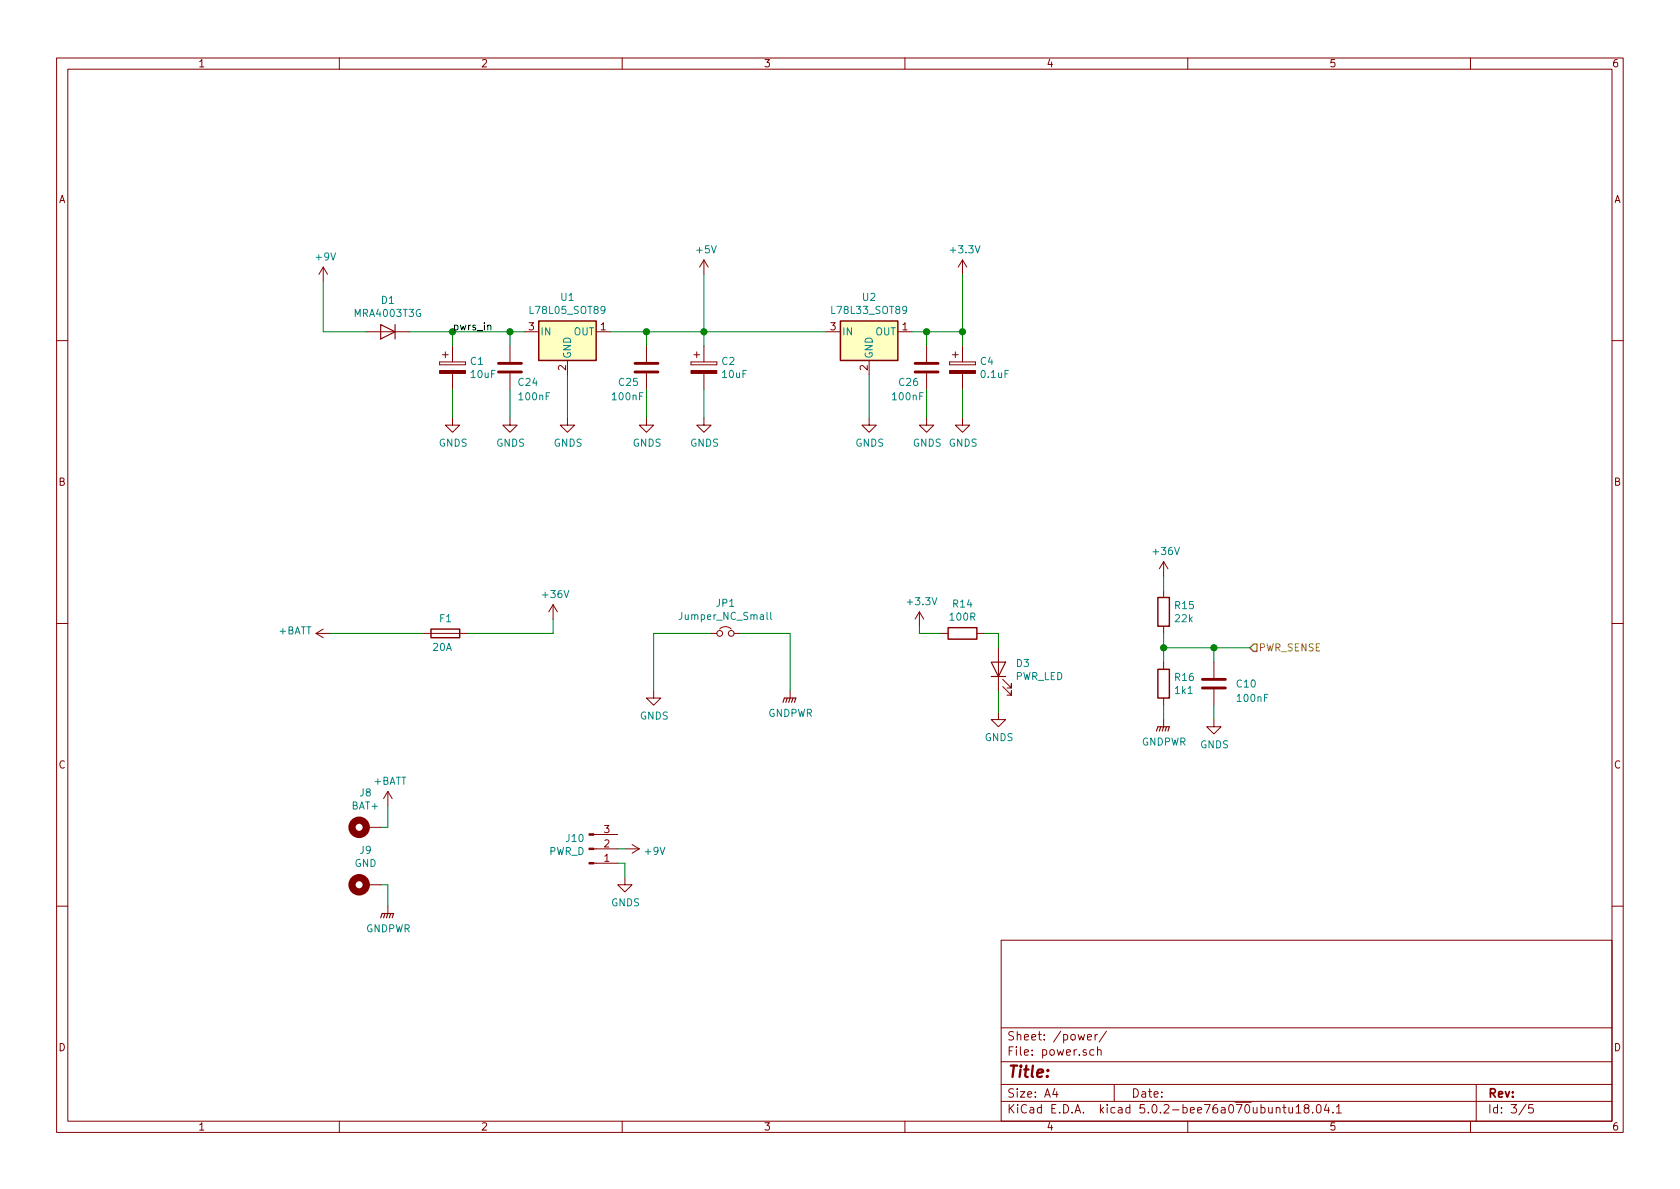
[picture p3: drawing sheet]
EESchema Schematic File Version 4
LIBS:MotorDriver-cache
EELAYER 26 0
EELAYER END
$Descr A4 11693 8268
encoding utf-8
Sheet 3 5
Title ""
Date ""
Rev ""
Comp ""
Comment1 ""
Comment2 ""
Comment3 ""
Comment4 ""
$EndDescr
$Comp
L Device:CP C2
U 1 1
P 4900 2550
F 0 "C2" H 5018 2596 50  0000 L CNN
F 1 "10uF" H 5018 2505 50  0000 L CNN
F 2 "Capacitor_SMD:CP_Elec_4x5.4" H 4938 2400 50  0001 C CNN
F 3 "~" H 4900 2550 50  0001 C CNN
	1    4900 2550
	1    0    0    -1  
$EndComp
Wire Wire Line
	4900 2400 4900 2300
Wire Wire Line
	4900 2700 4900 2900
Connection ~ 4900 2300
$Comp
L power:+5V #PWR010
U 1 1
P 4900 1900
F 0 "#PWR010" H 4900 1750 50  0001 C CNN
F 1 "+5V" H 4915 2073 50  0000 C CNN
F 2 "" H 4900 1900 50  0001 C CNN
F 3 "" H 4900 1900 50  0001 C CNN
	1    4900 1900
	1    0    0    -1  
$EndComp
$Comp
L Regulator_Linear:L78L33_SOT89 U2
U 1 1
P 6050 2300
F 0 "U2" H 6050 2542 50  0000 C CNN
F 1 "L78L33_SOT89" H 6050 2451 50  0000 C CNN
F 2 "Package_TO_SOT_SMD:SOT-89-3" H 6050 2500 50  0001 C CIN
F 3 "http://www.st.com/content/ccc/resource/technical/document/datasheet/15/55/e5/aa/23/5b/43/fd/CD00000446.pdf/files/CD00000446.pdf/jcr:content/translations/en.CD00000446.pdf" H 6050 2250 50  0001 C CNN
	1    6050 2300
	1    0    0    -1  
$EndComp
$Comp
L Device:CP C4
U 1 1
P 6700 2550
F 0 "C4" H 6818 2596 50  0000 L CNN
F 1 "0.1uF" H 6818 2505 50  0000 L CNN
F 2 "Capacitor_SMD:CP_Elec_4x5.4" H 6738 2400 50  0001 C CNN
F 3 "~" H 6700 2550 50  0001 C CNN
	1    6700 2550
	1    0    0    -1  
$EndComp
Wire Wire Line
	4900 2300 5750 2300
Wire Wire Line
	6350 2300 6450 2300
Wire Wire Line
	6700 2300 6700 2400
Wire Wire Line
	6700 2700 6700 2900
Wire Wire Line
	6050 2600 6050 2900
$Comp
L power:+3.3V #PWR015
U 1 1
P 6700 1900
F 0 "#PWR015" H 6700 1750 50  0001 C CNN
F 1 "+3.3V" H 6715 2073 50  0000 C CNN
F 2 "" H 6700 1900 50  0001 C CNN
F 3 "" H 6700 1900 50  0001 C CNN
	1    6700 1900
	1    0    0    -1  
$EndComp
Wire Wire Line
	6700 1900 6700 2300
Connection ~ 6700 2300
$Comp
L power:+BATT #PWR02
U 1 1
P 2300 4400
F 0 "#PWR02" H 2300 4250 50  0001 C CNN
F 1 "+BATT" V 2315 4527 50  0000 L CNN
F 2 "" H 2300 4400 50  0001 C CNN
F 3 "" H 2300 4400 50  0001 C CNN
	1    2300 4400
	0    -1   -1   0   
$EndComp
$Comp
L power:+36V #PWR07
U 1 1
P 3850 4300
F 0 "#PWR07" H 3850 4150 50  0001 C CNN
F 1 "+36V" H 3865 4473 50  0000 C CNN
F 2 "" H 3850 4300 50  0001 C CNN
F 3 "" H 3850 4300 50  0001 C CNN
	1    3850 4300
	1    0    0    -1  
$EndComp
Wire Wire Line
	3850 4400 3850 4300
$Comp
L Device:Fuse F1
U 1 1
P 3100 4400
F 0 "F1" V 3200 4350 50  0000 L CNN
F 1 "20A" V 3000 4350 50  0000 L CNN
F 2 "Fuse:Fuseholder_Blade_Mini_Keystone_3568" V 3030 4400 50  0001 C CNN
F 3 "~" H 3100 4400 50  0001 C CNN
	1    3100 4400
	0    -1   -1   0   
$EndComp
$Comp
L Device:Jumper_NC_Small JP1
U 1 1
P 5050 4400
F 0 "JP1" H 5050 4612 50  0000 C CNN
F 1 "Jumper_NC_Small" H 5050 4521 50  0000 C CNN
F 2 "Jumper:SolderJumper-2_P1.3mm_Open_RoundedPad1.0x1.5mm" H 5050 4400 50  0001 C CNN
F 3 "~" H 5050 4400 50  0001 C CNN
	1    5050 4400
	1    0    0    -1  
$EndComp
Wire Wire Line
	5150 4400 5500 4400
Wire Wire Line
	5500 4400 5500 4800
Wire Wire Line
	4950 4400 4550 4400
Wire Wire Line
	4550 4400 4550 4800
Wire Wire Line
	2300 4400 2950 4400
Wire Wire Line
	4900 1900 4900 2300
$Comp
L Device:CP C1
U 1 1
P 3150 2550
F 0 "C1" H 3268 2596 50  0000 L CNN
F 1 "10uF" H 3268 2505 50  0000 L CNN
F 2 "Capacitor_SMD:CP_Elec_4x5.4" H 3188 2400 50  0001 C CNN
F 3 "~" H 3150 2550 50  0001 C CNN
	1    3150 2550
	1    0    0    -1  
$EndComp
$Comp
L power:+9V #PWR0101
U 1 1
P 2250 1950
F 0 "#PWR0101" H 2250 1800 50  0001 C CNN
F 1 "+9V" H 2265 2123 50  0000 C CNN
F 2 "" H 2250 1950 50  0001 C CNN
F 3 "" H 2250 1950 50  0001 C CNN
	1    2250 1950
	1    0    0    -1  
$EndComp
Wire Wire Line
	3150 2700 3150 2900
Wire Wire Line
	3950 2600 3950 2900
Wire Wire Line
	2850 2300 3150 2300
Wire Wire Line
	3150 2400 3150 2300
Connection ~ 3150 2300
Wire Wire Line
	2250 1950 2250 2300
$Comp
L Regulator_Linear:L78L05_SOT89 U1
U 1 1
P 3950 2300
F 0 "U1" H 3950 2542 50  0000 C CNN
F 1 "L78L05_SOT89" H 3950 2451 50  0000 C CNN
F 2 "Package_TO_SOT_SMD:SOT-89-3" H 3950 2500 50  0001 C CIN
F 3 "http://www.st.com/content/ccc/resource/technical/document/datasheet/15/55/e5/aa/23/5b/43/fd/CD00000446.pdf/files/CD00000446.pdf/jcr:content/translations/en.CD00000446.pdf" H 3950 2250 50  0001 C CNN
	1    3950 2300
	1    0    0    -1  
$EndComp
$Comp
L power:GNDS #PWR0109
U 1 1
P 3150 2900
F 0 "#PWR0109" H 3150 2650 50  0001 C CNN
F 1 "GNDS" H 3155 2727 50  0000 C CNN
F 2 "" H 3150 2900 50  0001 C CNN
F 3 "" H 3150 2900 50  0001 C CNN
	1    3150 2900
	1    0    0    -1  
$EndComp
$Comp
L power:GNDS #PWR0110
U 1 1
P 3950 2900
F 0 "#PWR0110" H 3950 2650 50  0001 C CNN
F 1 "GNDS" H 3955 2727 50  0000 C CNN
F 2 "" H 3950 2900 50  0001 C CNN
F 3 "" H 3950 2900 50  0001 C CNN
	1    3950 2900
	1    0    0    -1  
$EndComp
$Comp
L power:GNDS #PWR0111
U 1 1
P 4900 2900
F 0 "#PWR0111" H 4900 2650 50  0001 C CNN
F 1 "GNDS" H 4905 2727 50  0000 C CNN
F 2 "" H 4900 2900 50  0001 C CNN
F 3 "" H 4900 2900 50  0001 C CNN
	1    4900 2900
	1    0    0    -1  
$EndComp
$Comp
L power:GNDS #PWR0112
U 1 1
P 6050 2900
F 0 "#PWR0112" H 6050 2650 50  0001 C CNN
F 1 "GNDS" H 6055 2727 50  0000 C CNN
F 2 "" H 6050 2900 50  0001 C CNN
F 3 "" H 6050 2900 50  0001 C CNN
	1    6050 2900
	1    0    0    -1  
$EndComp
$Comp
L power:GNDS #PWR0113
U 1 1
P 6700 2900
F 0 "#PWR0113" H 6700 2650 50  0001 C CNN
F 1 "GNDS" H 6705 2727 50  0000 C CNN
F 2 "" H 6700 2900 50  0001 C CNN
F 3 "" H 6700 2900 50  0001 C CNN
	1    6700 2900
	1    0    0    -1  
$EndComp
$Comp
L power:GNDS #PWR0114
U 1 1
P 4550 4800
F 0 "#PWR0114" H 4550 4550 50  0001 C CNN
F 1 "GNDS" H 4555 4627 50  0000 C CNN
F 2 "" H 4550 4800 50  0001 C CNN
F 3 "" H 4550 4800 50  0001 C CNN
	1    4550 4800
	1    0    0    -1  
$EndComp
$Comp
L power:GNDPWR #PWR0115
U 1 1
P 5500 4800
F 0 "#PWR0115" H 5500 4600 50  0001 C CNN
F 1 "GNDPWR" H 5504 4646 50  0000 C CNN
F 2 "" H 5500 4750 50  0001 C CNN
F 3 "" H 5500 4750 50  0001 C CNN
	1    5500 4800
	1    0    0    -1  
$EndComp
$Comp
L Diode:MRA4003T3G D1
U 1 1
P 2700 2300
F 0 "D1" H 2700 2084 50  0000 C CNN
F 1 "MRA4003T3G" H 2700 2175 50  0000 C CNN
F 2 "Diode_SMD:D_SMA-SMB_Universal_Handsoldering" H 2700 2125 50  0001 C CNN
F 3 "http://www.onsemi.com/pub_link/Collateral/MRA4003T3-D.PDF" H 2700 2300 50  0001 C CNN
	1    2700 2300
	-1   0    0    1   
$EndComp
Wire Wire Line
	2250 2300 2550 2300
Wire Wire Line
	3250 4400 3850 4400
$Comp
L power:GNDPWR #PWR0147
U 1 1
P 2700 6300
F 0 "#PWR0147" H 2700 6100 50  0001 C CNN
F 1 "GNDPWR" H 2704 6146 50  0000 C CNN
F 2 "" H 2700 6250 50  0001 C CNN
F 3 "" H 2700 6250 50  0001 C CNN
	1    2700 6300
	1    0    0    -1  
$EndComp
$Comp
L power:+BATT #PWR0148
U 1 1
P 2700 5600
F 0 "#PWR0148" H 2700 5450 50  0001 C CNN
F 1 "+BATT" H 2715 5773 50  0000 C CNN
F 2 "" H 2700 5600 50  0001 C CNN
F 3 "" H 2700 5600 50  0001 C CNN
	1    2700 5600
	1    0    0    -1  
$EndComp
Wire Wire Line
	2650 5750 2700 5750
Wire Wire Line
	2700 5750 2700 5600
Wire Wire Line
	2700 6300 2700 6150
Wire Wire Line
	2700 6150 2650 6150
$Comp
L Connector:Conn_01x03_Male J10
U 1 1
P 4100 5900
F 0 "J10" H 4072 5830 50  0000 R CNN
F 1 "PWR_D" H 4072 5921 50  0000 R CNN
F 2 "Connector_Molex:Molex_KK-254_AE-6410-03A_1x03_P2.54mm_Vertical" H 4100 5900 50  0001 C CNN
F 3 "~" H 4100 5900 50  0001 C CNN
	1    4100 5900
	1    0    0    1   
$EndComp
$Comp
L power:GNDS #PWR0149
U 1 1
P 4350 6100
F 0 "#PWR0149" H 4350 5850 50  0001 C CNN
F 1 "GNDS" H 4355 5927 50  0000 C CNN
F 2 "" H 4350 6100 50  0001 C CNN
F 3 "" H 4350 6100 50  0001 C CNN
	1    4350 6100
	1    0    0    -1  
$EndComp
$Comp
L power:+9V #PWR0150
U 1 1
P 4350 5900
F 0 "#PWR0150" H 4350 5750 50  0001 C CNN
F 1 "+9V" V 4365 6028 50  0000 L CNN
F 2 "" H 4350 5900 50  0001 C CNN
F 3 "" H 4350 5900 50  0001 C CNN
	1    4350 5900
	0    1    1    0   
$EndComp
Wire Wire Line
	4300 5900 4350 5900
Wire Wire Line
	4350 6100 4350 6000
Wire Wire Line
	4350 6000 4300 6000
$Comp
L Device:R R14
U 1 1
P 6700 4400
F 0 "R14" V 6493 4400 50  0000 C CNN
F 1 "100R" V 6584 4400 50  0000 C CNN
F 2 "Resistor_SMD:R_0603_1608Metric_Pad1.05x0.95mm_HandSolder" V 6630 4400 50  0001 C CNN
F 3 "~" H 6700 4400 50  0001 C CNN
	1    6700 4400
	0    1    1    0   
$EndComp
$Comp
L Device:LED D3
U 1 1
P 6950 4650
F 0 "D3" V 6988 4532 50  0000 R CNN
F 1 "PWR_LED" V 6897 4532 50  0000 R CNN
F 2 "LED_THT:LED_D3.0mm_Clear" H 6950 4650 50  0001 C CNN
F 3 "~" H 6950 4650 50  0001 C CNN
	1    6950 4650
	0    -1   -1   0   
$EndComp
Wire Wire Line
	6850 4400 6950 4400
Wire Wire Line
	6950 4400 6950 4500
$Comp
L power:+3.3V #PWR0122
U 1 1
P 6400 4350
F 0 "#PWR0122" H 6400 4200 50  0001 C CNN
F 1 "+3.3V" H 6415 4523 50  0000 C CNN
F 2 "" H 6400 4350 50  0001 C CNN
F 3 "" H 6400 4350 50  0001 C CNN
	1    6400 4350
	1    0    0    -1  
$EndComp
$Comp
L power:GNDS #PWR0151
U 1 1
P 6950 4950
F 0 "#PWR0151" H 6950 4700 50  0001 C CNN
F 1 "GNDS" H 6955 4777 50  0000 C CNN
F 2 "" H 6950 4950 50  0001 C CNN
F 3 "" H 6950 4950 50  0001 C CNN
	1    6950 4950
	1    0    0    -1  
$EndComp
Wire Wire Line
	6400 4350 6400 4400
Wire Wire Line
	6400 4400 6550 4400
Wire Wire Line
	6950 4800 6950 4950
$Comp
L Device:R R15
U 1 1
P 8100 4250
F 0 "R15" H 8170 4296 50  0000 L CNN
F 1 "22k" H 8170 4205 50  0000 L CNN
F 2 "Resistor_SMD:R_0603_1608Metric_Pad1.05x0.95mm_HandSolder" V 8030 4250 50  0001 C CNN
F 3 "~" H 8100 4250 50  0001 C CNN
	1    8100 4250
	1    0    0    -1  
$EndComp
$Comp
L Device:R R16
U 1 1
P 8100 4750
F 0 "R16" H 8170 4796 50  0000 L CNN
F 1 "1k1" H 8170 4705 50  0000 L CNN
F 2 "Resistor_SMD:R_0603_1608Metric_Pad1.05x0.95mm_HandSolder" V 8030 4750 50  0001 C CNN
F 3 "~" H 8100 4750 50  0001 C CNN
	1    8100 4750
	1    0    0    -1  
$EndComp
Text HLabel 8700 4500 2    50   Input ~ 0
PWR_SENSE
$Comp
L power:GNDPWR #PWR0152
U 1 1
P 8100 5000
F 0 "#PWR0152" H 8100 4800 50  0001 C CNN
F 1 "GNDPWR" H 8104 4846 50  0000 C CNN
F 2 "" H 8100 4950 50  0001 C CNN
F 3 "" H 8100 4950 50  0001 C CNN
	1    8100 5000
	1    0    0    -1  
$EndComp
$Comp
L power:+36V #PWR0153
U 1 1
P 8100 4000
F 0 "#PWR0153" H 8100 3850 50  0001 C CNN
F 1 "+36V" H 8115 4173 50  0000 C CNN
F 2 "" H 8100 4000 50  0001 C CNN
F 3 "" H 8100 4000 50  0001 C CNN
	1    8100 4000
	1    0    0    -1  
$EndComp
Wire Wire Line
	8100 4000 8100 4100
Wire Wire Line
	8100 4400 8100 4500
Wire Wire Line
	8100 4900 8100 5000
Connection ~ 8100 4500
Wire Wire Line
	8100 4500 8100 4600
$Comp
L Device:C C10
U 1 1
P 8450 4750
F 0 "C10" H 8600 4750 50  0000 L CNN
F 1 "100nF" H 8600 4650 50  0000 L CNN
F 2 "Capacitor_SMD:C_0603_1608Metric_Pad1.05x0.95mm_HandSolder" H 8488 4600 50  0001 C CNN
F 3 "~" H 8450 4750 50  0001 C CNN
	1    8450 4750
	1    0    0    -1  
$EndComp
Wire Wire Line
	6450 2400 6450 2300
$Comp
L power:GNDS #PWR0154
U 1 1
P 8450 5000
F 0 "#PWR0154" H 8450 4750 50  0001 C CNN
F 1 "GNDS" H 8455 4827 50  0000 C CNN
F 2 "" H 8450 5000 50  0001 C CNN
F 3 "" H 8450 5000 50  0001 C CNN
	1    8450 5000
	1    0    0    -1  
$EndComp
Text Label 3150 2300 0    50   ~ 0
pwrs_in
$Comp
L Mechanical:MountingHole_Pad J8
U 1 1
P 2550 5750
F 0 "J8" V 2787 5755 50  0000 C CNN
F 1 "BAT+" V 2696 5755 50  0000 C CNN
F 2 "MountingHole:MountingHole_2.2mm_M2_Pad_Via" H 2550 5750 50  0001 C CNN
F 3 "~" H 2550 5750 50  0001 C CNN
	1    2550 5750
	0    -1   -1   0   
$EndComp
$Comp
L Mechanical:MountingHole_Pad J9
U 1 1
P 2550 6150
F 0 "J9" V 2787 6155 50  0000 C CNN
F 1 "GND" V 2696 6155 50  0000 C CNN
F 2 "MountingHole:MountingHole_2.2mm_M2_Pad_Via" H 2550 6150 50  0001 C CNN
F 3 "~" H 2550 6150 50  0001 C CNN
	1    2550 6150
	0    -1   -1   0   
$EndComp
Wire Wire Line
	3150 2300 3550 2300
Connection ~ 6450 2300
Wire Wire Line
	6450 2300 6700 2300
Wire Wire Line
	4250 2300 4500 2300
$Comp
L Device:C C26
U 1 1
P 6450 2550
F 0 "C26" H 6250 2450 50  0000 L CNN
F 1 "100nF" H 6200 2350 50  0000 L CNN
F 2 "Capacitor_SMD:C_0603_1608Metric_Pad1.05x0.95mm_HandSolder" H 6488 2400 50  0001 C CNN
F 3 "~" H 6450 2550 50  0001 C CNN
	1    6450 2550
	1    0    0    -1  
$EndComp
$Comp
L power:GNDS #PWR0161
U 1 1
P 6450 2900
F 0 "#PWR0161" H 6450 2650 50  0001 C CNN
F 1 "GNDS" H 6455 2727 50  0000 C CNN
F 2 "" H 6450 2900 50  0001 C CNN
F 3 "" H 6450 2900 50  0001 C CNN
	1    6450 2900
	1    0    0    -1  
$EndComp
Wire Wire Line
	6450 2700 6450 2900
Wire Wire Line
	8450 4900 8450 5000
Wire Wire Line
	8100 4500 8450 4500
Wire Wire Line
	8450 4600 8450 4500
Connection ~ 8450 4500
Wire Wire Line
	8450 4500 8700 4500
$Comp
L Device:C C25
U 1 1
P 4500 2550
F 0 "C25" H 4300 2450 50  0000 L CNN
F 1 "100nF" H 4250 2350 50  0000 L CNN
F 2 "Capacitor_SMD:C_0603_1608Metric_Pad1.05x0.95mm_HandSolder" H 4538 2400 50  0001 C CNN
F 3 "~" H 4500 2550 50  0001 C CNN
	1    4500 2550
	1    0    0    -1  
$EndComp
$Comp
L power:GNDS #PWR0162
U 1 1
P 4500 2900
F 0 "#PWR0162" H 4500 2650 50  0001 C CNN
F 1 "GNDS" H 4505 2727 50  0000 C CNN
F 2 "" H 4500 2900 50  0001 C CNN
F 3 "" H 4500 2900 50  0001 C CNN
	1    4500 2900
	1    0    0    -1  
$EndComp
Wire Wire Line
	4500 2700 4500 2900
$Comp
L Device:C C24
U 1 1
P 3550 2550
F 0 "C24" H 3600 2450 50  0000 L CNN
F 1 "100nF" H 3600 2350 50  0000 L CNN
F 2 "Capacitor_SMD:C_0603_1608Metric_Pad1.05x0.95mm_HandSolder" H 3588 2400 50  0001 C CNN
F 3 "~" H 3550 2550 50  0001 C CNN
	1    3550 2550
	1    0    0    -1  
$EndComp
$Comp
L power:GNDS #PWR0163
U 1 1
P 3550 2900
F 0 "#PWR0163" H 3550 2650 50  0001 C CNN
F 1 "GNDS" H 3555 2727 50  0000 C CNN
F 2 "" H 3550 2900 50  0001 C CNN
F 3 "" H 3550 2900 50  0001 C CNN
	1    3550 2900
	1    0    0    -1  
$EndComp
Wire Wire Line
	3550 2700 3550 2900
Wire Wire Line
	4500 2400 4500 2300
Connection ~ 4500 2300
Wire Wire Line
	4500 2300 4900 2300
Wire Wire Line
	3550 2400 3550 2300
Connection ~ 3550 2300
Wire Wire Line
	3550 2300 3650 2300
$EndSCHEMATC
